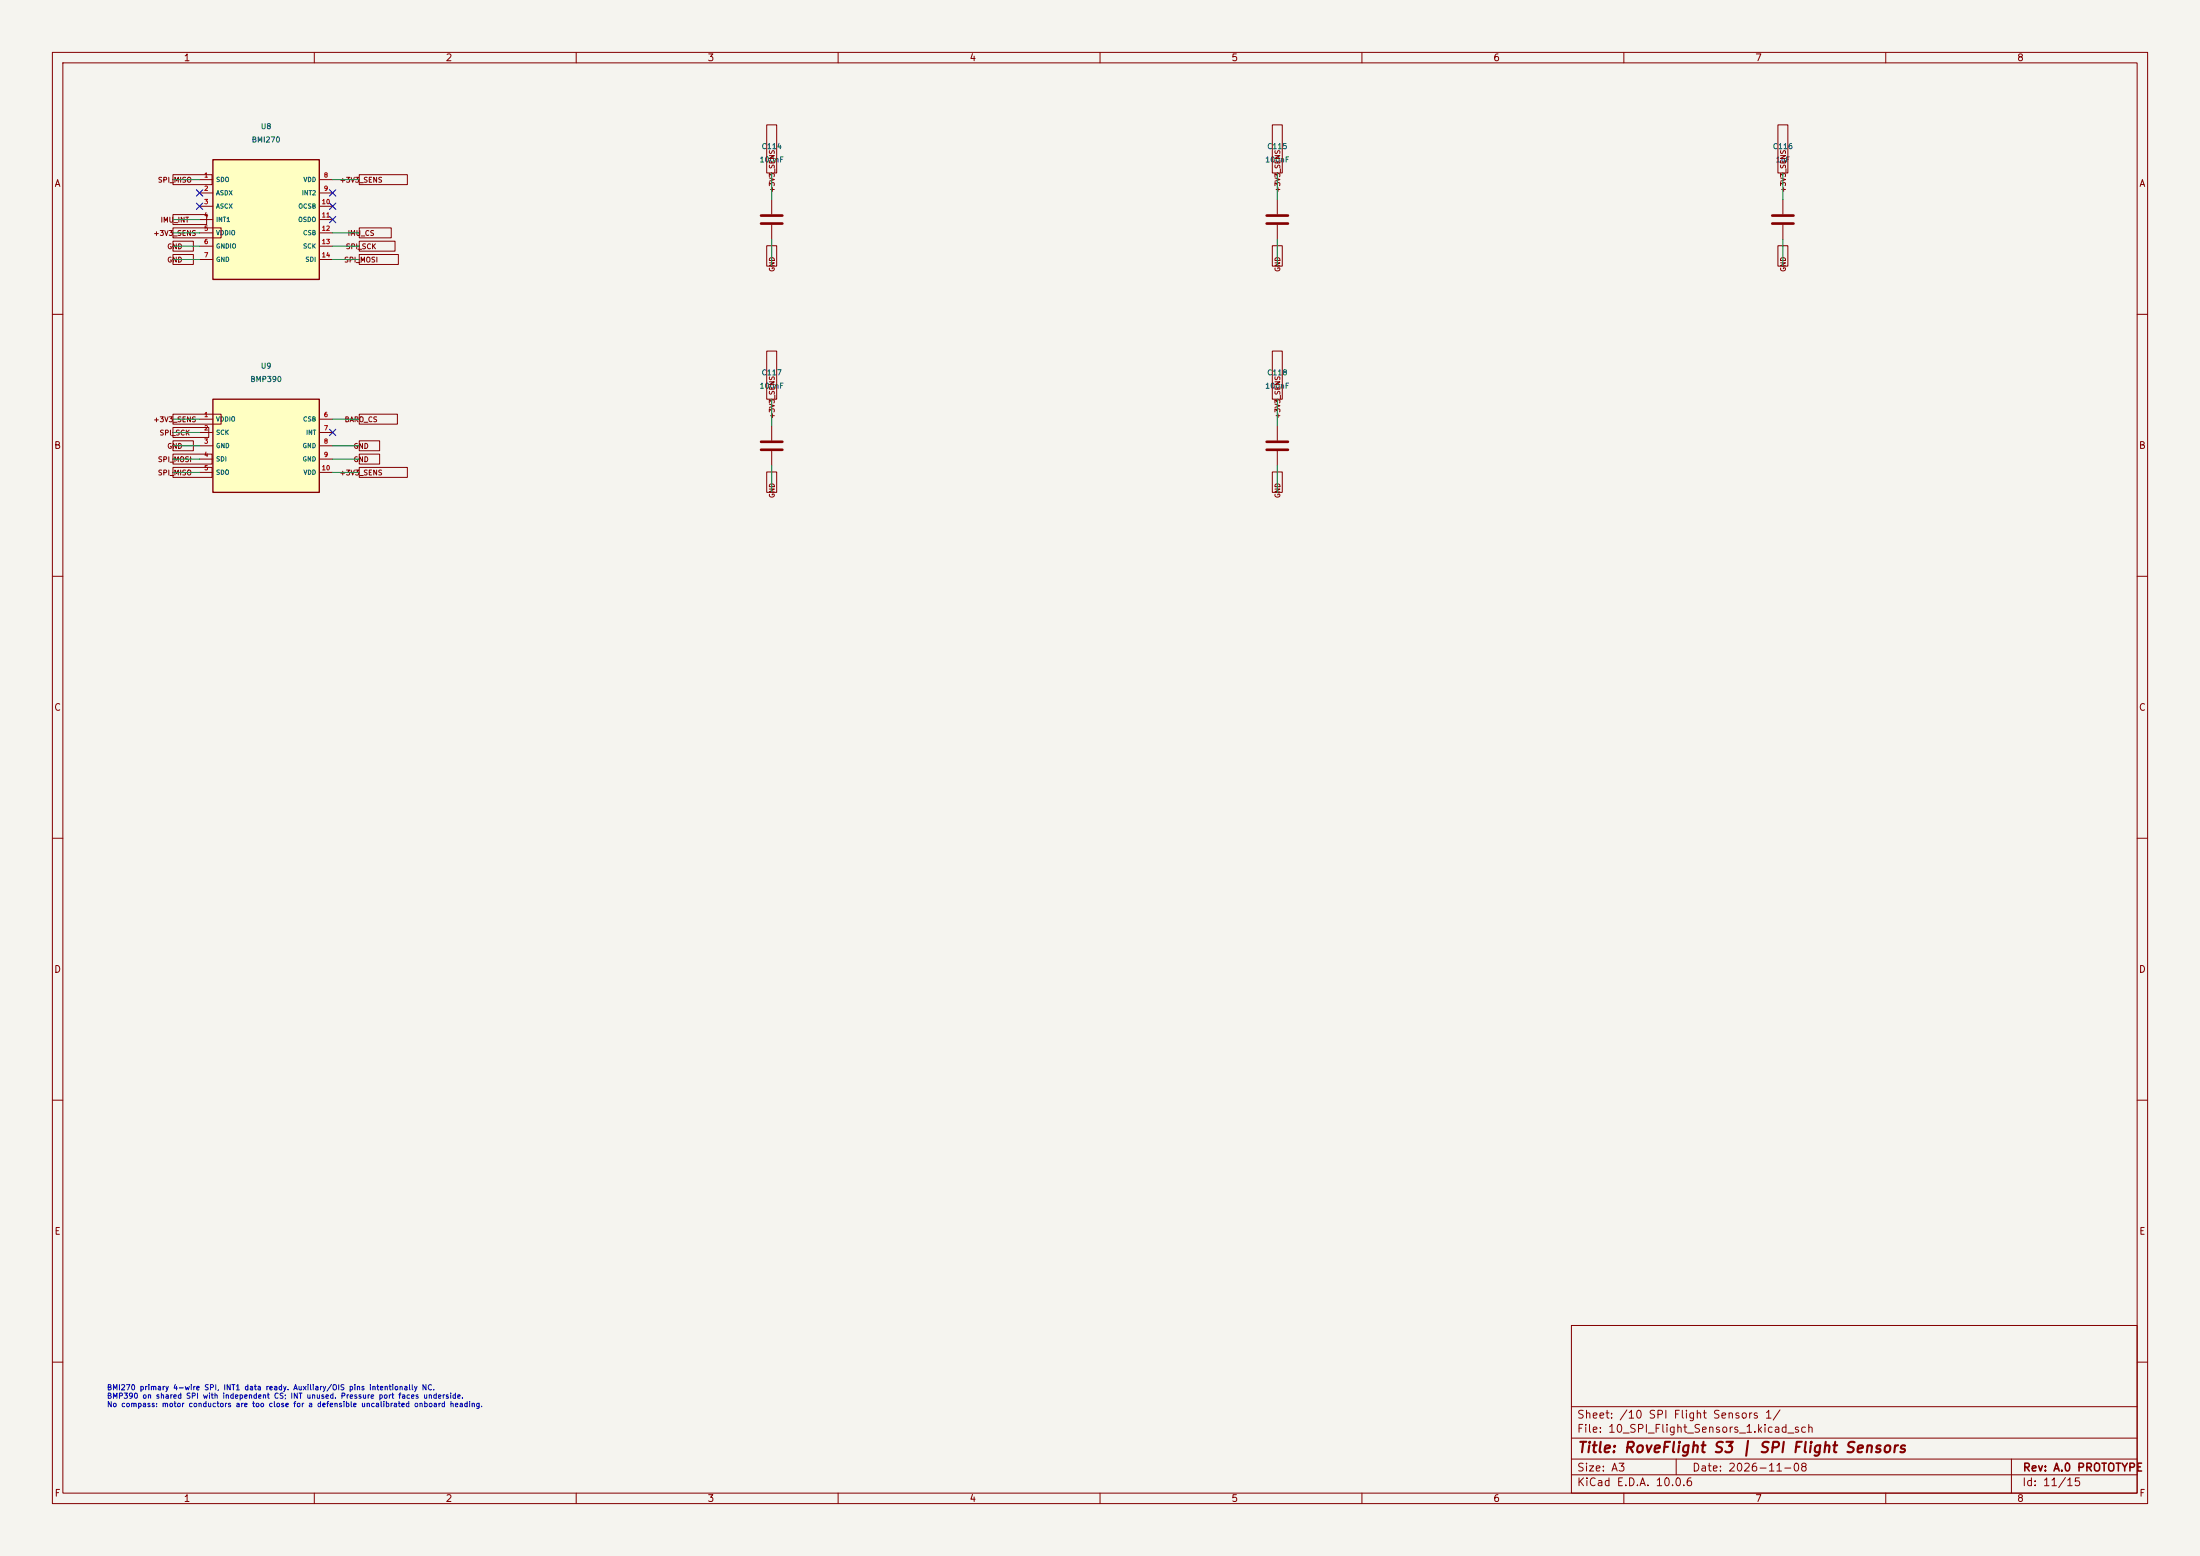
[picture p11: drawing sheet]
(kicad_sch (version 20250114) (generator "eeschema") (paper "A3") (title_block (title "RoveFlight S3 | SPI Flight Sensors") (rev "A.0 PROTOTYPE") (date "2026-11-08")) (lib_symbols (symbol "RoveFlight:BMI270" (pin_names (offset 0.5)) (in_bom yes) (on_board yes) (property "Reference" "U" (at 0 15 0) (effects (font (size 1 1)))) (property "Value" "BMI270" (at 0 12 0) (effects (font (size 1 1)))) (property "Footprint" "Package_LGA:Bosch_LGA-14_3x2.5mm_P0.5mm" (at 0 0 0) (effects (font (size 1 1))) (hide yes)) (symbol "BMI270_0_1" (rectangle (start -10.16 11.43) (end 10.16 -11.43) (stroke (width 0.254) (type default)) (fill (type background)))) (symbol "BMI270_1_1" (pin tri_state line (at -12.7 7.62 0) (length 2.54) (name "SDO" (effects (font (size 0.85 0.85)))) (number "1" (effects (font (size 0.85 0.85))))) (pin bidirectional line (at -12.7 5.08 0) (length 2.54) (name "ASDX" (effects (font (size 0.85 0.85)))) (number "2" (effects (font (size 0.85 0.85))))) (pin bidirectional line (at -12.7 2.54 0) (length 2.54) (name "ASCX" (effects (font (size 0.85 0.85)))) (number "3" (effects (font (size 0.85 0.85))))) (pin output line (at -12.7 0.0 0) (length 2.54) (name "INT1" (effects (font (size 0.85 0.85)))) (number "4" (effects (font (size 0.85 0.85))))) (pin power_in line (at -12.7 -2.54 0) (length 2.54) (name "VDDIO" (effects (font (size 0.85 0.85)))) (number "5" (effects (font (size 0.85 0.85))))) (pin power_in line (at -12.7 -5.079999999999999 0) (length 2.54) (name "GNDIO" (effects (font (size 0.85 0.85)))) (number "6" (effects (font (size 0.85 0.85))))) (pin power_in line (at -12.7 -7.62 0) (length 2.54) (name "GND" (effects (font (size 0.85 0.85)))) (number "7" (effects (font (size 0.85 0.85))))) (pin power_in line (at 12.7 7.62 180) (length 2.54) (name "VDD" (effects (font (size 0.85 0.85)))) (number "8" (effects (font (size 0.85 0.85))))) (pin output line (at 12.7 5.08 180) (length 2.54) (name "INT2" (effects (font (size 0.85 0.85)))) (number "9" (effects (font (size 0.85 0.85))))) (pin input line (at 12.7 2.54 180) (length 2.54) (name "OCSB" (effects (font (size 0.85 0.85)))) (number "10" (effects (font (size 0.85 0.85))))) (pin output line (at 12.7 0.0 180) (length 2.54) (name "OSDO" (effects (font (size 0.85 0.85)))) (number "11" (effects (font (size 0.85 0.85))))) (pin input line (at 12.7 -2.54 180) (length 2.54) (name "CSB" (effects (font (size 0.85 0.85)))) (number "12" (effects (font (size 0.85 0.85))))) (pin input line (at 12.7 -5.079999999999999 180) (length 2.54) (name "SCK" (effects (font (size 0.85 0.85)))) (number "13" (effects (font (size 0.85 0.85))))) (pin input line (at 12.7 -7.62 180) (length 2.54) (name "SDI" (effects (font (size 0.85 0.85)))) (number "14" (effects (font (size 0.85 0.85))))))) (symbol "Device:C" (pin_numbers (hide yes)) (pin_names (offset 0.254)) (exclude_from_sim no) (in_bom yes) (on_board yes) (in_pos_files yes) (duplicate_pin_numbers_are_jumpers no) (property "Reference" "C" (at 0.635 2.54 0) (show_name no) (do_not_autoplace no) (effects (font (size 1.27 1.27)) (justify left))) (property "Value" "C" (at 0.635 -2.54 0) (show_name no) (do_not_autoplace no) (effects (font (size 1.27 1.27)) (justify left))) (property "Footprint" "" (at 0.9652 -3.81 0) (show_name no) (do_not_autoplace no) (hide yes) (effects (font (size 1.27 1.27)))) (property "Datasheet" "" (at 0 0 0) (show_name no) (do_not_autoplace no) (hide yes) (effects (font (size 1.27 1.27)))) (property "Description" "Unpolarized capacitor" (at 0 0 0) (show_name no) (do_not_autoplace no) (hide yes) (effects (font (size 1.27 1.27)))) (property "ki_keywords" "cap capacitor" (at 0 0 0) (show_name no) (do_not_autoplace no) (hide yes) (effects (font (size 1.27 1.27)))) (property "ki_fp_filters" "C_*" (at 0 0 0) (show_name no) (do_not_autoplace no) (hide yes) (effects (font (size 1.27 1.27)))) (symbol "C_0_1" (polyline (pts (xy -2.032 0.762) (xy 2.032 0.762)) (stroke (width 0.508) (type default)) (fill (type none))) (polyline (pts (xy -2.032 -0.762) (xy 2.032 -0.762)) (stroke (width 0.508) (type default)) (fill (type none)))) (symbol "C_1_1" (pin passive line (at 0 3.81 270) (length 2.794) (name "" (effects (font (size 1.27 1.27)))) (number "1" (effects (font (size 1.27 1.27))))) (pin passive line (at 0 -3.81 90) (length 2.794) (name "" (effects (font (size 1.27 1.27)))) (number "2" (effects (font (size 1.27 1.27)))))) (embedded_fonts no)) (symbol "RoveFlight:BMP390" (pin_names (offset 0.5)) (in_bom yes) (on_board yes) (property "Reference" "U" (at 0 15 0) (effects (font (size 1 1)))) (property "Value" "BMP390" (at 0 12 0) (effects (font (size 1 1)))) (property "Footprint" "RoveFlight:BMP390_LGA10" (at 0 0 0) (effects (font (size 1 1))) (hide yes)) (symbol "BMP390_0_1" (rectangle (start -10.16 8.89) (end 10.16 -8.89) (stroke (width 0.254) (type default)) (fill (type background)))) (symbol "BMP390_1_1" (pin power_in line (at -12.7 5.08 0) (length 2.54) (name "VDDIO" (effects (font (size 0.85 0.85)))) (number "1" (effects (font (size 0.85 0.85))))) (pin input line (at -12.7 2.54 0) (length 2.54) (name "SCK" (effects (font (size 0.85 0.85)))) (number "2" (effects (font (size 0.85 0.85))))) (pin power_in line (at -12.7 0.0 0) (length 2.54) (name "GND" (effects (font (size 0.85 0.85)))) (number "3" (effects (font (size 0.85 0.85))))) (pin input line (at -12.7 -2.54 0) (length 2.54) (name "SDI" (effects (font (size 0.85 0.85)))) (number "4" (effects (font (size 0.85 0.85))))) (pin tri_state line (at -12.7 -5.08 0) (length 2.54) (name "SDO" (effects (font (size 0.85 0.85)))) (number "5" (effects (font (size 0.85 0.85))))) (pin input line (at 12.7 5.08 180) (length 2.54) (name "CSB" (effects (font (size 0.85 0.85)))) (number "6" (effects (font (size 0.85 0.85))))) (pin output line (at 12.7 2.54 180) (length 2.54) (name "INT" (effects (font (size 0.85 0.85)))) (number "7" (effects (font (size 0.85 0.85))))) (pin power_in line (at 12.7 0.0 180) (length 2.54) (name "GND" (effects (font (size 0.85 0.85)))) (number "8" (effects (font (size 0.85 0.85))))) (pin power_in line (at 12.7 -2.54 180) (length 2.54) (name "GND" (effects (font (size 0.85 0.85)))) (number "9" (effects (font (size 0.85 0.85))))) (pin power_in line (at 12.7 -5.08 180) (length 2.54) (name "VDD" (effects (font (size 0.85 0.85)))) (number "10" (effects (font (size 0.85 0.85)))))))) (wire (pts (xy 38.1 34.29) (xy 33.02 34.29)) (stroke (width 0) (type default))) (global_label "SPI_MISO" (shape passive) (at 33.02 34.29 0.0) (fields_autoplaced yes) (effects (font (size 0.95 0.95)))) (no_connect (at 38.1 36.83)) (no_connect (at 38.1 39.37)) (wire (pts (xy 38.1 41.91) (xy 33.02 41.91)) (stroke (width 0) (type default))) (global_label "IMU_INT" (shape passive) (at 33.02 41.91 0.0) (fields_autoplaced yes) (effects (font (size 0.95 0.95)))) (wire (pts (xy 38.1 44.45) (xy 33.02 44.45)) (stroke (width 0) (type default))) (global_label "+3V3_SENS" (shape passive) (at 33.02 44.45 0.0) (fields_autoplaced yes) (effects (font (size 0.95 0.95)))) (wire (pts (xy 38.1 46.99) (xy 33.02 46.99)) (stroke (width 0) (type default))) (global_label "GND" (shape passive) (at 33.02 46.99 0.0) (fields_autoplaced yes) (effects (font (size 0.95 0.95)))) (wire (pts (xy 38.1 49.53) (xy 33.02 49.53)) (stroke (width 0) (type default))) (global_label "GND" (shape passive) (at 33.02 49.53 0.0) (fields_autoplaced yes) (effects (font (size 0.95 0.95)))) (wire (pts (xy 63.5 34.29) (xy 68.58 34.29)) (stroke (width 0) (type default))) (global_label "+3V3_SENS" (shape passive) (at 68.58 34.29 180.0) (fields_autoplaced yes) (effects (font (size 0.95 0.95)))) (no_connect (at 63.5 36.83)) (no_connect (at 63.5 39.37)) (no_connect (at 63.5 41.91)) (wire (pts (xy 63.5 44.45) (xy 68.58 44.45)) (stroke (width 0) (type default))) (global_label "IMU_CS" (shape passive) (at 68.58 44.45 180.0) (fields_autoplaced yes) (effects (font (size 0.95 0.95)))) (wire (pts (xy 63.5 46.99) (xy 68.58 46.99)) (stroke (width 0) (type default))) (global_label "SPI_SCK" (shape passive) (at 68.58 46.99 180.0) (fields_autoplaced yes) (effects (font (size 0.95 0.95)))) (wire (pts (xy 63.5 49.53) (xy 68.58 49.53)) (stroke (width 0) (type default))) (global_label "SPI_MOSI" (shape passive) (at 68.58 49.53 180.0) (fields_autoplaced yes) (effects (font (size 0.95 0.95)))) (symbol (lib_id "RoveFlight:BMI270") (at 50.8 41.91 0) (unit 1) (in_bom yes) (on_board yes) (dnp no) (property "Reference" "U8" (at 50.8 24.13 0) (effects (font (size 1 1)))) (property "Value" "BMI270" (at 50.8 26.669999999999998 0) (effects (font (size 1 1)))) (property "Footprint" "Package_LGA:Bosch_LGA-14_3x2.5mm_P0.5mm" (at 50.8 41.91 0) (effects (font (size 1 1))) (hide yes)) (property "MPN" "BMI270" (at 50.8 41.91 0) (effects (font (size 1 1))) (hide yes)) (property "Manufacturer" "Bosch Sensortec" (at 50.8 41.91 0) (effects (font (size 1 1))) (hide yes)) (property "Datasheet" "https://www.bosch-sensortec.com/media/boschsensortec/downloads/datasheets/bst-bmi270-ds000.pdf" (at 50.8 41.91 0) (effects (font (size 1 1))) (hide yes)) (pin "1") (pin "2") (pin "3") (pin "4") (pin "5") (pin "6") (pin "7") (pin "8") (pin "9") (pin "10") (pin "11") (pin "12") (pin "13") (pin "14")) (wire (pts (xy 147.32 38.1) (xy 147.32 33.02)) (stroke (width 0) (type default))) (global_label "+3V3_SENS" (shape passive) (at 147.32 33.02 270.0) (fields_autoplaced yes) (effects (font (size 0.95 0.95)))) (wire (pts (xy 147.32 45.72) (xy 147.32 50.8)) (stroke (width 0) (type default))) (global_label "GND" (shape passive) (at 147.32 50.8 90.0) (fields_autoplaced yes) (effects (font (size 0.95 0.95)))) (symbol (lib_id "Device:C") (at 147.32 41.91 0) (unit 1) (in_bom yes) (on_board yes) (dnp no) (property "Reference" "C114" (at 147.32 27.939999999999994 0) (effects (font (size 1 1)))) (property "Value" "100nF" (at 147.32 30.479999999999993 0) (effects (font (size 1 1)))) (property "Footprint" "RoveFlight:C_0402_1005Metric_RF_C114" (at 147.32 41.91 0) (effects (font (size 1 1))) (hide yes)) (property "MPN" "GRM155R71C104KA88D" (at 147.32 41.91 0) (effects (font (size 1 1))) (hide yes)) (property "Manufacturer" "Murata" (at 147.32 41.91 0) (effects (font (size 1 1))) (hide yes)) (property "Datasheet" "" (at 147.32 41.91 0) (effects (font (size 1 1))) (hide yes)) (pin "1") (pin "2")) (wire (pts (xy 243.84 38.1) (xy 243.84 33.02)) (stroke (width 0) (type default))) (global_label "+3V3_SENS" (shape passive) (at 243.84 33.02 270.0) (fields_autoplaced yes) (effects (font (size 0.95 0.95)))) (wire (pts (xy 243.84 45.72) (xy 243.84 50.8)) (stroke (width 0) (type default))) (global_label "GND" (shape passive) (at 243.84 50.8 90.0) (fields_autoplaced yes) (effects (font (size 0.95 0.95)))) (symbol (lib_id "Device:C") (at 243.83999999999997 41.91 0) (unit 1) (in_bom yes) (on_board yes) (dnp no) (property "Reference" "C115" (at 243.83999999999997 27.939999999999994 0) (effects (font (size 1 1)))) (property "Value" "100nF" (at 243.83999999999997 30.479999999999993 0) (effects (font (size 1 1)))) (property "Footprint" "RoveFlight:C_0402_1005Metric_RF_C115" (at 243.83999999999997 41.91 0) (effects (font (size 1 1))) (hide yes)) (property "MPN" "GRM155R71C104KA88D" (at 243.83999999999997 41.91 0) (effects (font (size 1 1))) (hide yes)) (property "Manufacturer" "Murata" (at 243.83999999999997 41.91 0) (effects (font (size 1 1))) (hide yes)) (property "Datasheet" "" (at 243.83999999999997 41.91 0) (effects (font (size 1 1))) (hide yes)) (pin "1") (pin "2")) (wire (pts (xy 340.36 38.1) (xy 340.36 33.02)) (stroke (width 0) (type default))) (global_label "+3V3_SENS" (shape passive) (at 340.36 33.02 270.0) (fields_autoplaced yes) (effects (font (size 0.95 0.95)))) (wire (pts (xy 340.36 45.72) (xy 340.36 50.8)) (stroke (width 0) (type default))) (global_label "GND" (shape passive) (at 340.36 50.8 90.0) (fields_autoplaced yes) (effects (font (size 0.95 0.95)))) (symbol (lib_id "Device:C") (at 340.36 41.91 0) (unit 1) (in_bom yes) (on_board yes) (dnp no) (property "Reference" "C116" (at 340.36 27.939999999999994 0) (effects (font (size 1 1)))) (property "Value" "1uF" (at 340.36 30.479999999999993 0) (effects (font (size 1 1)))) (property "Footprint" "RoveFlight:C_0402_1005Metric_RF_C116" (at 340.36 41.91 0) (effects (font (size 1 1))) (hide yes)) (property "MPN" "GRM155R61A105KE15D" (at 340.36 41.91 0) (effects (font (size 1 1))) (hide yes)) (property "Manufacturer" "Murata" (at 340.36 41.91 0) (effects (font (size 1 1))) (hide yes)) (property "Datasheet" "" (at 340.36 41.91 0) (effects (font (size 1 1))) (hide yes)) (pin "1") (pin "2")) (wire (pts (xy 38.1 80.01) (xy 33.02 80.01)) (stroke (width 0) (type default))) (global_label "+3V3_SENS" (shape passive) (at 33.02 80.01 0.0) (fields_autoplaced yes) (effects (font (size 0.95 0.95)))) (wire (pts (xy 38.1 82.55) (xy 33.02 82.55)) (stroke (width 0) (type default))) (global_label "SPI_SCK" (shape passive) (at 33.02 82.55 0.0) (fields_autoplaced yes) (effects (font (size 0.95 0.95)))) (wire (pts (xy 38.1 85.09) (xy 33.02 85.09)) (stroke (width 0) (type default))) (global_label "GND" (shape passive) (at 33.02 85.09 0.0) (fields_autoplaced yes) (effects (font (size 0.95 0.95)))) (wire (pts (xy 38.1 87.63) (xy 33.02 87.63)) (stroke (width 0) (type default))) (global_label "SPI_MOSI" (shape passive) (at 33.02 87.63 0.0) (fields_autoplaced yes) (effects (font (size 0.95 0.95)))) (wire (pts (xy 38.1 90.17) (xy 33.02 90.17)) (stroke (width 0) (type default))) (global_label "SPI_MISO" (shape passive) (at 33.02 90.17 0.0) (fields_autoplaced yes) (effects (font (size 0.95 0.95)))) (wire (pts (xy 63.5 80.01) (xy 68.58 80.01)) (stroke (width 0) (type default))) (global_label "BARO_CS" (shape passive) (at 68.58 80.01 180.0) (fields_autoplaced yes) (effects (font (size 0.95 0.95)))) (no_connect (at 63.5 82.55)) (wire (pts (xy 63.5 85.09) (xy 68.58 85.09)) (stroke (width 0) (type default))) (global_label "GND" (shape passive) (at 68.58 85.09 180.0) (fields_autoplaced yes) (effects (font (size 0.95 0.95)))) (wire (pts (xy 63.5 87.63) (xy 68.58 87.63)) (stroke (width 0) (type default))) (global_label "GND" (shape passive) (at 68.58 87.63 180.0) (fields_autoplaced yes) (effects (font (size 0.95 0.95)))) (wire (pts (xy 63.5 90.17) (xy 68.58 90.17)) (stroke (width 0) (type default))) (global_label "+3V3_SENS" (shape passive) (at 68.58 90.17 180.0) (fields_autoplaced yes) (effects (font (size 0.95 0.95)))) (symbol (lib_id "RoveFlight:BMP390") (at 50.8 85.09 0) (unit 1) (in_bom yes) (on_board yes) (dnp no) (property "Reference" "U9" (at 50.8 69.85000000000001 0) (effects (font (size 1 1)))) (property "Value" "BMP390" (at 50.8 72.39000000000001 0) (effects (font (size 1 1)))) (property "Footprint" "RoveFlight:BMP390_LGA10" (at 50.8 85.09 0) (effects (font (size 1 1))) (hide yes)) (property "MPN" "BMP390" (at 50.8 85.09 0) (effects (font (size 1 1))) (hide yes)) (property "Manufacturer" "Bosch Sensortec" (at 50.8 85.09 0) (effects (font (size 1 1))) (hide yes)) (property "Datasheet" "https://www.bosch-sensortec.com/media/boschsensortec/downloads/datasheets/bst-bmp390-ds002.pdf" (at 50.8 85.09 0) (effects (font (size 1 1))) (hide yes)) (pin "1") (pin "2") (pin "3") (pin "4") (pin "5") (pin "6") (pin "7") (pin "8") (pin "9") (pin "10")) (wire (pts (xy 147.32 81.28) (xy 147.32 76.2)) (stroke (width 0) (type default))) (global_label "+3V3_SENS" (shape passive) (at 147.32 76.2 270.0) (fields_autoplaced yes) (effects (font (size 0.95 0.95)))) (wire (pts (xy 147.32 88.9) (xy 147.32 93.98)) (stroke (width 0) (type default))) (global_label "GND" (shape passive) (at 147.32 93.98 90.0) (fields_autoplaced yes) (effects (font (size 0.95 0.95)))) (symbol (lib_id "Device:C") (at 147.32 85.09 0) (unit 1) (in_bom yes) (on_board yes) (dnp no) (property "Reference" "C117" (at 147.32 71.12 0) (effects (font (size 1 1)))) (property "Value" "100nF" (at 147.32 73.66000000000001 0) (effects (font (size 1 1)))) (property "Footprint" "RoveFlight:C_0402_1005Metric_RF_C117" (at 147.32 85.09 0) (effects (font (size 1 1))) (hide yes)) (property "MPN" "GRM155R71C104KA88D" (at 147.32 85.09 0) (effects (font (size 1 1))) (hide yes)) (property "Manufacturer" "Murata" (at 147.32 85.09 0) (effects (font (size 1 1))) (hide yes)) (property "Datasheet" "" (at 147.32 85.09 0) (effects (font (size 1 1))) (hide yes)) (pin "1") (pin "2")) (wire (pts (xy 243.84 81.28) (xy 243.84 76.2)) (stroke (width 0) (type default))) (global_label "+3V3_SENS" (shape passive) (at 243.84 76.2 270.0) (fields_autoplaced yes) (effects (font (size 0.95 0.95)))) (wire (pts (xy 243.84 88.9) (xy 243.84 93.98)) (stroke (width 0) (type default))) (global_label "GND" (shape passive) (at 243.84 93.98 90.0) (fields_autoplaced yes) (effects (font (size 0.95 0.95)))) (symbol (lib_id "Device:C") (at 243.83999999999997 85.09 0) (unit 1) (in_bom yes) (on_board yes) (dnp no) (property "Reference" "C118" (at 243.83999999999997 71.12 0) (effects (font (size 1 1)))) (property "Value" "100nF" (at 243.83999999999997 73.66000000000001 0) (effects (font (size 1 1)))) (property "Footprint" "RoveFlight:C_0402_1005Metric_RF_C118" (at 243.83999999999997 85.09 0) (effects (font (size 1 1))) (hide yes)) (property "MPN" "GRM155R71C104KA88D" (at 243.83999999999997 85.09 0) (effects (font (size 1 1))) (hide yes)) (property "Manufacturer" "Murata" (at 243.83999999999997 85.09 0) (effects (font (size 1 1))) (hide yes)) (property "Datasheet" "" (at 243.83999999999997 85.09 0) (effects (font (size 1 1))) (hide yes)) (pin "1") (pin "2")) (text "BMI270 primary 4-wire SPI, INT1 data ready. Auxiliary/OIS pins intentionally NC.\nBMP390 on shared SPI with independent CS; INT unused. Pressure port faces underside.\nNo compass: motor conductors are too close for a defensible uncalibrated onboard heading." (at 20.32 266.7 0) (effects (font (size 1.0 1.0)) (justify left))) (embedded_fonts no))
